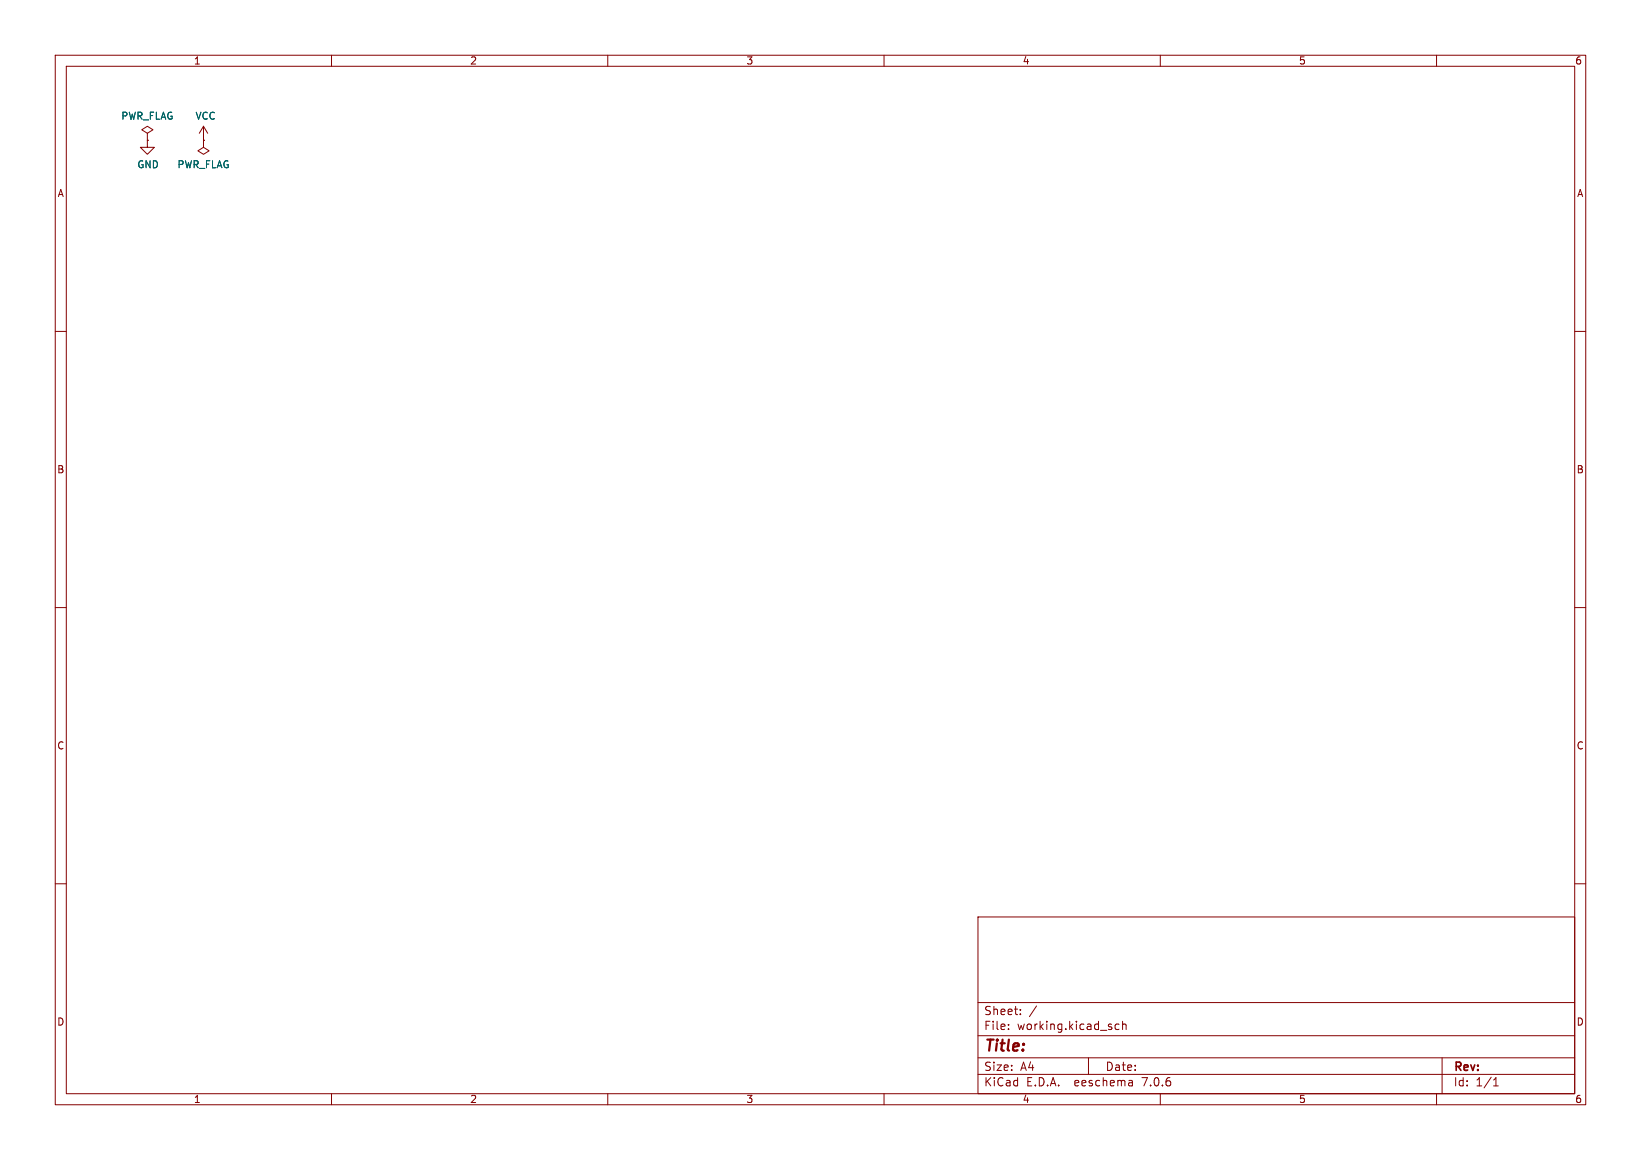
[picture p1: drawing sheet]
<svg xmlns="http://www.w3.org/2000/svg" width="297mm" height="210mm" viewBox="0 0 297 210" stroke-linecap="round" stroke-linejoin="round" font-family="sans-serif">
<g fill="none" stroke="#840000" stroke-width=".18">
<path d="M10 10h277v190h-277zM12 12h273v186h-273zM60 10v2M110 10v2M160 10v2M210 10v2M260 10v2M26.7 25.4v1.3h1.2l-1.2 1.2-1.3-1.2h1.3M26.7 24.1l1-.6-1-.6-1 .6 1 .6v1.3M26.7 25.4h.1M36.8 25.4v1.3l1 .6-1 .6-1-.6 1-.6M36.8 25.4h.1"/>
<path d="M36.8 22.9l-.7 1.2M36.8 22.9v2.5M36.8 22.9l.8 1.2M10 60h2M285 60h2M10 110h2M285 110h2M10 160h2M285 160h2M177 166h108v32h-108zM60 198v2M110 198v2"/>
<path d="M160 198v2M177 194.5h108M177 191.5h108M177 187.5h108M177 181.5h108M182.5 186.3v.1M182.5 185.5v.1M184.7 183.6v.1M184.7 182.8v.1M187.6 182.1l-1.3 2M197 191.5v3M202.5 185.5l-.4-.1-.3 .3v.4l.2 .2h.5"/>
<path d="M203.2 185.5l.2-.1 .3 .1 .1 .9M203.2 184.9v1.5M204.9 195.7l.1 .9M205 196.5l-.2 .1M205 196h-.2M210 198v2M260 198v2M261 191.5v6.5M270.3 196.6h.9M270.3 195.5l.4-.4v1.5"/>
</g>
<text font-size="2.8" fill="#840000" x="178" y="190.9">Title:</text>
<g font-size="2.1" fill="#840000">
<text x="178" y="184">Sheet:</text>
<text x="178" y="186.7">File:</text>
<text x="184.1" y="186.7">working.kicad_sch</text>
<text x="178" y="196.9">KiCad</text>
<text x="178" y="194.1">Size:</text>
<text x="184.7" y="194.1">A4</text>
<text x="185.7" y="196.9">E.D.A.</text>
<text x="194.6" y="196.9">eeschema</text>
<text x="200" y="194.1">Date:</text>
<text x="207" y="196.9">7.0.6</text>
<text x="263" y="194.3">Rev:</text>
<text x="263" y="196.9">Id:</text>
<text x="267.1" y="196.9">1/1</text>
</g>
<g font-size="1.8" fill="#840000">
<text x="35" y="11.9">1</text>
<text x="85" y="11.9">2</text>
<text x="135" y="11.9">3</text>
<text x="185" y="11.9">4</text>
<text x="235" y="11.9">5</text>
<text x="285" y="11.9">6</text>
<text x="10.3" y="35.9">A</text>
<text x="285.3" y="35.9">A</text>
<text x="10.3" y="85.9">B</text>
<text x="285.3" y="85.9">B</text>
<text x="10.3" y="135.9">C</text>
<text x="285.3" y="135.9">C</text>
<text x="10.3" y="185.9">D</text>
<text x="285.3" y="185.9">D</text>
<text x="35" y="199.9">1</text>
<text x="85" y="199.9">2</text>
<text x="135" y="199.9">3</text>
<text x="185" y="199.9">4</text>
<text x="235" y="199.9">5</text>
<text x="285" y="199.9">6</text>
</g>
<g font-size="1.8" fill="#006464">
<text x="21.9" y="21.9">PWR_FLAG</text>
<text x="35.3" y="21.9">VCC</text>
<text x="24.8" y="30.7">GND</text>
<text x="32" y="30.7">PWR_FLAG</text>
</g>
</svg>
